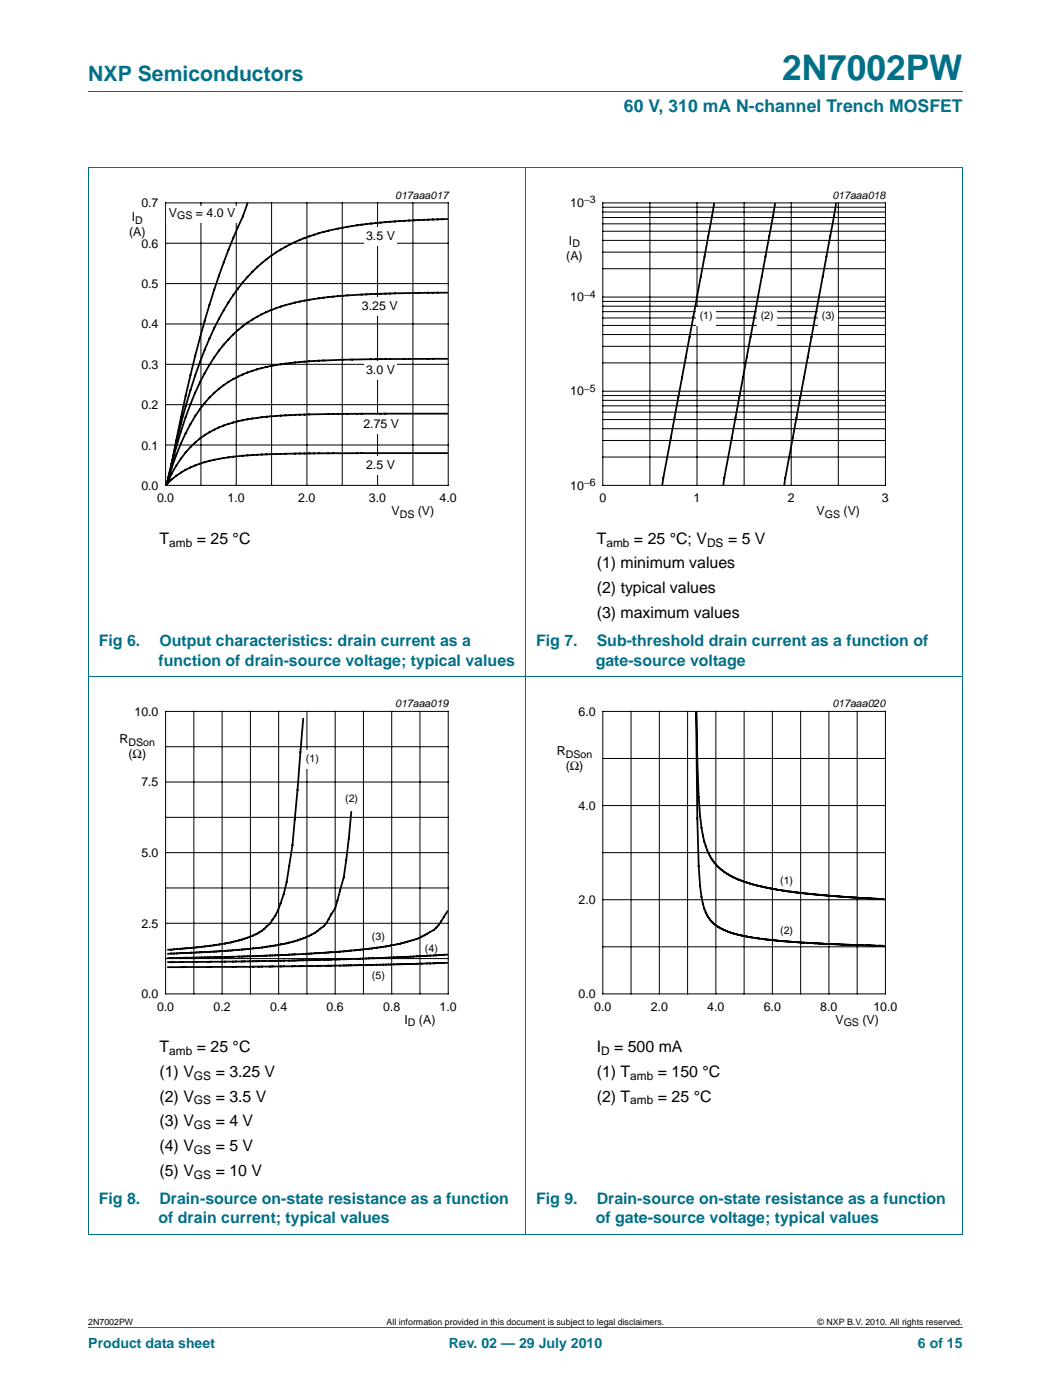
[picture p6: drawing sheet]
<svg xmlns="http://www.w3.org/2000/svg" width="210mm" height="280mm" viewBox="0 0 210 280" stroke-linecap="round" stroke-linejoin="round" font-family="sans-serif">
<path d="M17.6 18.3h174.7M17.6 33.5h174.7M17.6 33.5v213M104.9 33.4v213.2M192.3 33.5v213M17.6 135.1h174.7M17.6 246.6h174.7M17.6 265.3h174.7" fill="none" stroke="#007088" stroke-width=".2"/>
<path d="M20.4 37.7h81.8v66.3h-81.8z" fill="none" stroke="#fff" stroke-width=".2"/>
<g fill="none" stroke="#000" stroke-width=".2">
<path d="M33.1 40.5h56.4v56.5h-56.4zM33.1 56.7h56.4M33.1 48.6h56.4M40.1 40.5v56.5M47.2 40.5v56.5M54.2 40.5v56.5M61.3 40.5v56.5M68.4 40.5v56.5M75.4 40.5v56.5M82.5 40.5v56.5M33.1 72.8h56.4M33.1 64.7h56.4"/>
<path d="M33.1 88.9h56.4M33.1 80.9h56.4"/>
</g>
<path d="M49.4 40.6l-.9 2.7a171.8 171.8 0 0 0-11.4 35.8l-2.9 13.9-.9 3.8M89.3 58.5l-7.6 .1a135.9 135.9 0 0 0-21.8 1.7 25.7 25.7 0 0 0-19 14.3 88.1 88.1 0 0 0-7.6 22.2M89.3 43.8h-.9a130.6 130.6 0 0 0-21.9 2.1 31 31 0 0 0-21.8 16.1 83.4 83.4 0 0 0-7.6 19.2l-1.9 7.3-1.9 8.3M89.3 71.7l-14.2 .1a157.2 157.2 0 0 0-20 1.1 21.9 21.9 0 0 0-17.1 11.8 53.1 53.1 0 0 0-4.7 12.1M89.3 90.5l-26.6 .1a131.9 131.9 0 0 0-19 1.1 18.6 18.6 0 0 0-10.4 5.1M89.3 82.7h-20.9a135 135 0 0 0-19 1.1 19.3 19.3 0 0 0-15.2 10.9l-.9 2.1" fill="none" stroke="#000" stroke-width=".35"/>
<g fill="#fff">
<path d="M72.7 45.4h6.6v3.6h-6.6z"/>
<path d="M33.2 41.2h14.4v3.3h-14.4z"/>
<path d="M72.7 72.3h6.6v3.6h-6.6z"/>
<path d="M71.9 83h8.5v3.6h-8.5z"/>
<path d="M72.7 91.1h6.6v3.7h-6.6z"/>
<path d="M71.6 59.4h8.5v3.6h-8.5z"/>
</g>
<path d="M107.7 37.7h81.8v66.3h-81.8z" fill="none" stroke="#fff" stroke-width=".2"/>
<g fill="none" stroke="#000" stroke-width=".2">
<path d="M120.4 40.5h56.4v56.5h-56.4zM120.4 59.4h56.4M120.4 53.7h56.4M120.4 50.4h56.4M120.4 48h56.4M120.4 46.2h56.4M120.4 44.7h56.4M120.4 43.5h56.4M120.4 42.4h56.4M120.4 41.4h56.4M129.8 40.5v56.5M139.2 40.5v56.5"/>
<path d="M148.6 40.5v56.5M158 40.5v56.5M167.4 40.5v56.5M120.4 79h56.4M120.4 78.2h56.4M120.4 72.5h56.4M120.4 69.2h56.4M120.4 66.8h56.4M120.4 65h56.4M120.4 63.5h56.4M120.4 62.3h56.4M120.4 61.2h56.4"/>
<path d="M120.4 60.2h56.4M120.4 91.3h56.4M120.4 88h56.4M120.4 85.7h56.4M120.4 83.8h56.4M120.4 82.4h56.4M120.4 81.1h56.4M120.4 80h56.4"/>
</g>
<path d="M142.6 40.7l-10.3 56.1M154.8 40.7l-10.3 56.1M167 40.7l-10.3 56.1" fill="none" stroke="#000" stroke-width=".35"/>
<g fill="#fff">
<path d="M151.3 61.4h3.8v3.6h-3.8z"/>
<path d="M139.1 61.4h3.8v3.6h-3.8z"/>
<path d="M163.5 61.4h3.8v3.6h-3.8z"/>
</g>
<path d="M20.4 139.3h81.8v66.4h-81.8z" fill="none" stroke="#fff" stroke-width=".2"/>
<g fill="none" stroke="#000" stroke-width=".2">
<path d="M33.1 142.2h56.4v56.4h-56.4zM33.1 156.3h56.4M33.1 149.2h56.4M38.7 142.2v56.4M44.4 142.2v56.4M50 142.2v56.4M55.7 142.2v56.4M61.3 142.2v56.4M66.9 142.2v56.4M72.6 142.2v56.4M78.2 142.2v56.4M83.9 142.2v56.4"/>
<path d="M33.1 177.4h56.4M33.1 170.4h56.4M33.1 163.3h56.4M33.1 191.5h56.4M33.1 184.5h56.4"/>
</g>
<g fill="#fff">
<path d="M68.3 157.9h3.8v3.6h-3.8z"/>
<path d="M60.5 149.9h3.8v3.7h-3.8z"/>
<path d="M73.7 185.4h3.8v3.6h-3.8z"/>
<path d="M84.3 187.8h3.8v3.6h-3.8z"/>
<path d="M73.7 193.3h3.8v3.7h-3.8z"/>
</g>
<path d="M60.6 143.6l-2.2 25.3-1.1 7.3a22.8 22.8 0 0 1-2.9 7.6 10.6 10.6 0 0 1-6.7 4.1 83.2 83.2 0 0 1-14.1 1.9M70.1 162.3l-.4 5.2-1.1 7.8-1.7 6.2-.7 1.2a6.3 6.3 0 0 1-2.8 3.3 23.7 23.7 0 0 1-10.1 3.2l-7.2 .7-12.5 .7M89.4 182.1l-.7 1.1a7 7 0 0 1-4 3.7 29.3 29.3 0 0 1-8.2 2.3l-7.9 .9-8 .5-12.3 .5-14.7 .3M89.4 190.8l-13.4 .6-12.1 .4-30.3 .5M89.4 192.4l-24.2 .6-31.6 .3" fill="none" stroke="#000" stroke-width=".35"/>
<g fill="none" stroke="#000" stroke-width=".2">
<path d="M120.4 142.2h56.4v56.4h-56.4zM120.4 151.6h56.4M126 142.2v56.4M131.7 142.2v56.4M137.3 142.2v56.4M143 142.2v56.4M148.6 142.2v56.4M154.3 142.2v56.4M159.9 142.2v56.4M165.5 142.2v56.4M171.2 142.2v56.4M120.4 161h56.4"/>
<path d="M120.4 170.4h56.4M120.4 179.8h56.4M120.4 189.2h56.4"/>
</g>
<path d="M107.7 139.3h81.8v66.4h-81.8z" fill="none" stroke="#fff" stroke-width=".2"/>
<g fill="#fff">
<path d="M155.2 174.2h3.8v3.7h-3.8z"/>
<path d="M155.2 184.3h3.8v3.6h-3.8z"/>
</g>
<path d="M139 142.3l.3 21.3 .2 9.5a26.5 26.5 0 0 0 1.4 9.2 8.3 8.3 0 0 0 5.9 4.3l3.1 .7 6.5 .8 8.4 .5 11.7 .4M139.1 142.3l.2 9.6a73.4 73.4 0 0 0 1.4 16.3 11.4 11.4 0 0 0 8.4 8.1l4.5 1.2 5.3 .8 6.4 .7 11.2 .7" fill="none" stroke="#000" stroke-width=".35"/>
<text font-size="7" fill="#007088" x="156.2" y="16">2N7002PW</text>
<text font-size="4.2" fill="#007088" x="17.6" y="16.2">NXP Semiconductors</text>
<text font-size="3.5" fill="#007088" x="124.6" y="22.4">60 V, 310 mA N-channel Trench MOSFET</text>
<g font-size="3.2">
<text x="31.9" y="108.6">T</text>
<text x="39.3" y="108.6">= 25 °C</text>
<text x="119.2" y="113.6">(1) minimum values</text>
<text x="119.2" y="108.6">T</text>
<text x="126.6" y="108.6">= 25 °C; V</text>
<text x="145.4" y="108.6">= 5 V</text>
<text x="119.2" y="118.5">(2) typical values</text>
<text x="119.2" y="123.5">(3) maximum values</text>
<text x="31.9" y="210.2">T</text>
<text x="31.9" y="215.2">(1) V</text>
<text x="39.3" y="210.2">= 25 °C</text>
<text x="43.1" y="215.2">= 3.25 V</text>
<text x="119.2" y="210.2">I</text>
<text x="119.2" y="215.2">(1) T</text>
<text x="122.7" y="210.2">= 500 mA</text>
<text x="131.4" y="215.2">= 150 °C</text>
<text x="31.9" y="220.1">(2) V</text>
<text x="43.1" y="220.1">= 3.5 V</text>
<text x="119.2" y="220.1">(2) T</text>
<text x="131.4" y="220.1">= 25 °C</text>
<text x="31.9" y="225.1">(3) V</text>
<text x="43.1" y="225.1">= 4 V</text>
<text x="31.9" y="230">(4) V</text>
<text x="43.1" y="230">= 5 V</text>
<text x="31.9" y="234.9">(5) V</text>
<text x="43.1" y="234.9">= 10 V</text>
</g>
<g font-size="3.2" fill="#007088">
<text x="19.7" y="129.1">Fig 6.</text>
<text x="31.9" y="129.1">Output characteristics: drain current as a</text>
<text x="107.1" y="129.1">Fig 7.</text>
<text x="119.2" y="129.1">Sub-threshold drain current as a function of</text>
<text x="31.7" y="133">function of drain-source voltage; typical values</text>
<text x="119" y="133">gate-source voltage</text>
<text x="19.7" y="240.6">Fig 8.</text>
<text x="31.7" y="244.5">of drain current; typical values</text>
<text x="31.8" y="240.6">Drain-source on-state resistance as a function</text>
<text x="107.1" y="240.6">Fig 9.</text>
<text x="119" y="244.5">of gate-source voltage; typical values</text>
<text x="119.2" y="240.6">Drain-source on-state resistance as a function</text>
</g>
<g font-size="2.8" fill="#007088">
<text x="17.6" y="269.3">Product data sheet</text>
<text x="89.6" y="269.3">Rev. 02 — 29 July 2010</text>
<text x="183.3" y="269.3">6 of 15</text>
</g>
<g font-size="2.5">
<text x="28.2" y="41.4">0.7</text>
<text x="113.9" y="41.4">10</text>
<text x="25.8" y="47.2">(A)</text>
<text x="26.3" y="44.2">I</text>
<text x="33.7" y="43.3">V</text>
<text x="39.1" y="43.3">= 4.0 V</text>
<text x="73.1" y="47.9">3.5 V</text>
<text x="28.2" y="49.5">0.6</text>
<text x="113.1" y="51.9">(A)</text>
<text x="113.6" y="48.9">I</text>
<text x="28.2" y="57.6">0.5</text>
<text x="28.2" y="65.6">0.4</text>
<text x="72.3" y="61.9">3.25 V</text>
<text x="113.9" y="60.2">10</text>
<text x="28.2" y="73.7">0.3</text>
<text x="73.1" y="74.8">3.0 V</text>
<text x="28.2" y="81.7">0.2</text>
<text x="113.9" y="79">10</text>
<text x="28.2" y="89.9">0.1</text>
<text x="72.6" y="85.5">2.75 V</text>
<text x="73.1" y="93.6">2.5 V</text>
<text x="28.2" y="97.8">0.0</text>
<text x="31.4" y="100.4">0.0</text>
<text x="45.5" y="100.4">1.0</text>
<text x="59.6" y="100.4">2.0</text>
<text x="73.7" y="100.4">3.0</text>
<text x="87.8" y="100.4">4.0</text>
<text x="113.9" y="97.8">10</text>
<text x="119.7" y="100.4">0</text>
<text x="138.5" y="100.4">1</text>
<text x="157.3" y="100.4">2</text>
<text x="176.1" y="100.4">3</text>
<text x="78.2" y="102.9">V</text>
<text x="83.5" y="102.9">(V)</text>
<text x="163.1" y="102.9">V</text>
<text x="168.5" y="102.9">(V)</text>
<text x="26.9" y="143">10.0</text>
<text x="115.5" y="143">6.0</text>
<text x="23.9" y="148.6">R</text>
<text x="25.7" y="151.6">(Ω)</text>
<text x="111.2" y="150.9">R</text>
<text x="113" y="153.9">(Ω)</text>
<text x="28.2" y="157.1">7.5</text>
<text x="115.5" y="161.8">4.0</text>
<text x="28.2" y="171.2">5.0</text>
<text x="28.2" y="185.3">2.5</text>
<text x="115.5" y="180.6">2.0</text>
<text x="28.2" y="199.4">0.0</text>
<text x="31.4" y="202">0.0</text>
<text x="42.6" y="202">0.2</text>
<text x="53.9" y="202">0.4</text>
<text x="65.2" y="202">0.6</text>
<text x="76.5" y="202">0.8</text>
<text x="87.8" y="202">1.0</text>
<text x="115.5" y="199.4">0.0</text>
<text x="118.7" y="202">0.0</text>
<text x="130" y="202">2.0</text>
<text x="141.3" y="202">4.0</text>
<text x="152.5" y="202">6.0</text>
<text x="163.8" y="202">8.0</text>
<text x="174.4" y="202">10.0</text>
<text x="80.8" y="204.5">I</text>
<text x="83.7" y="204.5">(A)</text>
<text x="166.8" y="204.5">V</text>
<text x="172.2" y="204.5">(V)</text>
</g>
<g font-size="2.4">
<text x="33.8" y="109.2">amb</text>
<text x="121.1" y="109.2">amb</text>
<text x="141.2" y="109.2">DS</text>
<text x="33.8" y="210.8">amb</text>
<text x="38.7" y="215.8">GS</text>
<text x="120.1" y="210.8">D</text>
<text x="125.9" y="215.8">amb</text>
<text x="38.7" y="220.7">GS</text>
<text x="125.9" y="220.7">amb</text>
<text x="38.7" y="225.7">GS</text>
<text x="38.7" y="230.6">GS</text>
<text x="38.7" y="235.5">GS</text>
</g>
<g font-size="2.1">
<text x="78.9" y="39.7">017aaa017</text>
<text x="116.6" y="40.6">−3</text>
<text x="166.2" y="39.7">017aaa018</text>
<text x="27" y="44.7">D</text>
<text x="35.4" y="43.8">GS</text>
<text x="114.3" y="49.4">D</text>
<text x="116.6" y="59.5">−4</text>
<text x="139.7" y="63.8">(1)</text>
<text x="151.9" y="63.8">(2)</text>
<text x="164.1" y="63.8">(3)</text>
<text x="116.6" y="78.3">−5</text>
<text x="116.6" y="97.1">−6</text>
<text x="79.8" y="103.4">DS</text>
<text x="164.7" y="103.4">GS</text>
<text x="78.9" y="141.3">017aaa019</text>
<text x="166.2" y="141.3">017aaa020</text>
<text x="25.7" y="149.1">DSon</text>
<text x="61.1" y="152.3">(1)</text>
<text x="113" y="151.4">DSon</text>
<text x="68.9" y="160.3">(2)</text>
<text x="155.8" y="176.6">(1)</text>
<text x="74.3" y="187.7">(3)</text>
<text x="84.9" y="190.1">(4)</text>
<text x="155.8" y="186.7">(2)</text>
<text x="74.3" y="195.7">(5)</text>
<text x="81.5" y="205">D</text>
<text x="168.5" y="205">GS</text>
</g>
<g font-size="1.8">
<text x="17.6" y="264.7">2N7002PW</text>
<text x="77.2" y="264.7">All information provided in this document is subject to legal disclaimers.</text>
<text x="163.3" y="264.7">© NXP B.V. 2010. All rights reserved.</text>
</g>
</svg>
